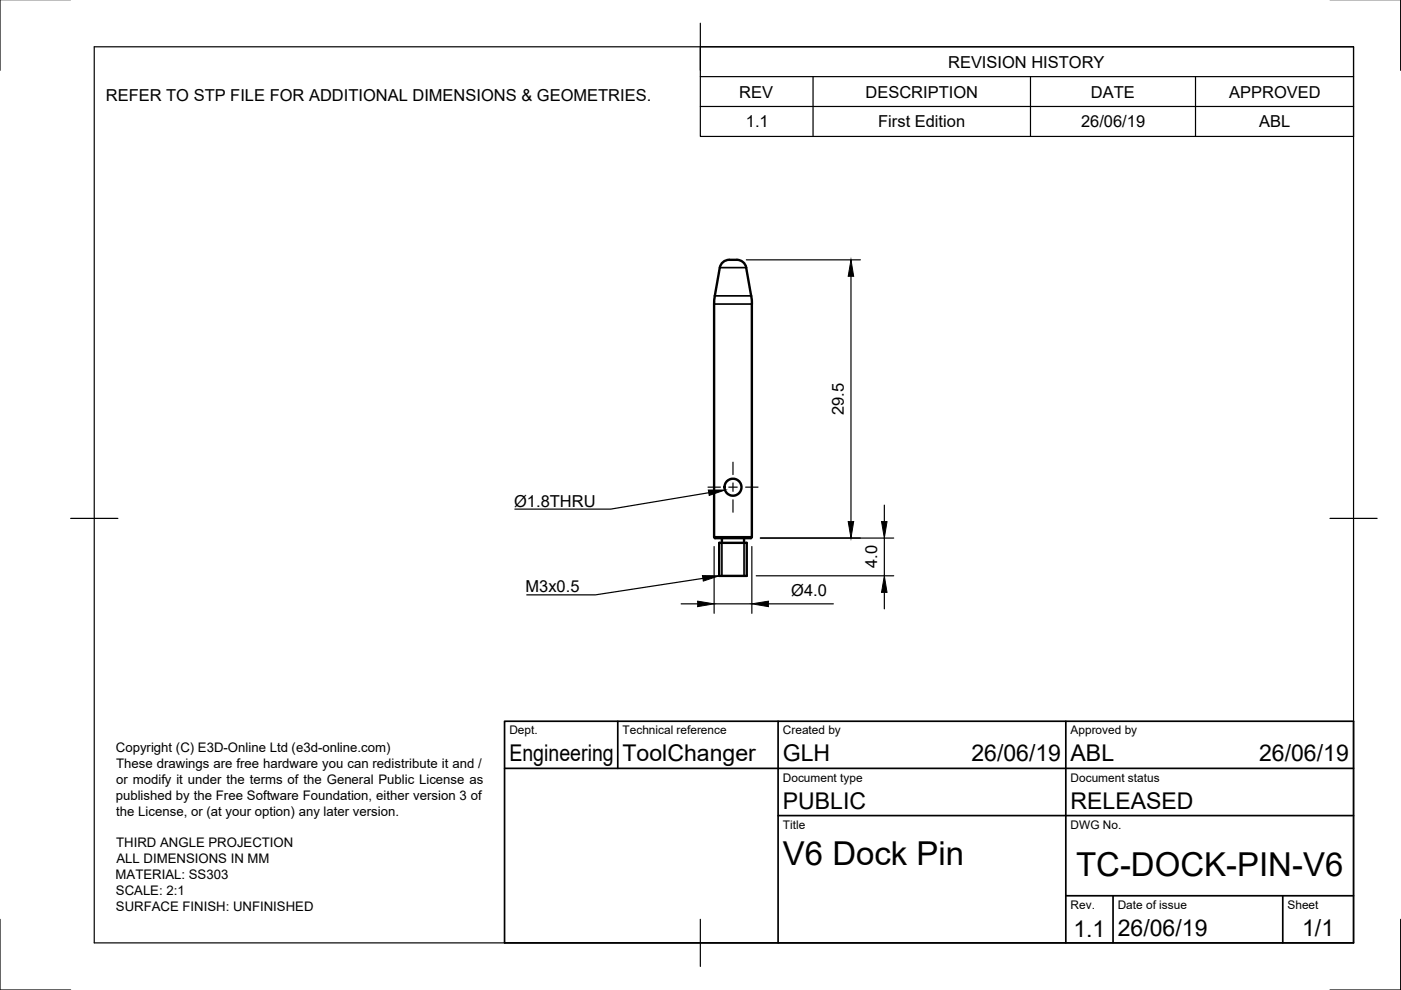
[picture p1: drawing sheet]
<svg xmlns="http://www.w3.org/2000/svg" width="297mm" height="210mm" viewBox="0 0 297 210" stroke-linecap="round" stroke-linejoin="round" font-family="sans-serif">
<!-- layer: Visible -->
<g fill="none" stroke="#000" stroke-width=".51">
<path d="M152.6 56.7l-1 6-.2 1.8v49.4h8v-49.4M154.6 55.1h1.6M154.6 55.1a2 2 0 0 0-2 1.6M156.2 55.1a2 2 0 0 1 2 1.6M158.2 56.7l1.1 6 .1 1.8M151.4 113.9l.2 .2h7.6l.2-.2M152.5 115.1h5.8v7h-5.8zM153.1 114.1v1M157.8 114.1v1"/>
<circle cx="155.4" cy="103.3" r="1.8"/>
</g>
<!-- layer: Visible Narrow -->
<path d="M152.6 56.7h5.6M151.4 64.5h8M151.6 62.7h7.7M153.1 115.1v7M157.8 115.1v7" fill="none" stroke="#000" stroke-width=".36"/>
<!-- layer: Border -->
<path d="M0 -.1v15M297 -.1v15M20 9.9h267v190h-267zM148.5 4.9v10M15 109.9h10M282 109.9h10M0 194.9v15h15M148.5 194.9v10M297 194.9v15h-15" fill="none" stroke="#000" stroke-width=".25"/>
<!-- layer: TitleBlock -->
<path d="M107 152.9h180v47h-180zM131 152.9v10M165 152.9v47M226 152.9v47M107 162.9h180M165 172.9h122M226 189.9h61M236 189.9v10M272 189.9v10" fill="none" stroke="#000" stroke-width=".36"/>
<!-- layer: BOM -->
<path d="M148.5 9.9h138.5v19h-138.5zM148.5 16.2h138.5M172.4 16.2v12.7M218.5 16.2v12.7M253.5 16.2v12.7M148.5 22.6h138.5" fill="none" stroke="#000" stroke-width=".25"/>
<!-- layer: Dimensions -->
<path d="M158.2 55.1h24.2M180.4 58.6v52M151.4 115.9v14.1M159.4 115.9v14.1M161.2 114.1h28.3M187.5 107.1v3.5M187.5 114.1v8M144.4 128h3.5M151.4 128h8M160.3 122.1h29.2M162.9 128h13.8M187.5 125.6v3.5" fill="none" stroke="#000" stroke-width=".25"/>
<path d="M180.4 55.1l.6 3.5h-1.2zM179.8 110.6h1.2l-.6 3.5zM186.9 110.6h1.2l-.6 3.5zM147.9 127.5l3.5 .5-3.5 .6zM159.4 128l3.5-.5v1.1zM187.5 122.1l.6 3.5h-1.2z" fill="#000" stroke="#000" stroke-width=".21"/>
<!-- layer: Center Lines -->
<path d="M155.4 98v2.6M150.1 103.3h2.6M154.5 103.3h1.8M155.4 102.4v1.8M155.4 106v2.6M158.1 103.3h2.6" fill="none" stroke="#000" stroke-width=".25"/>
<!-- layer: Annotations -->
<path d="M150.2 103.9h3.5l-3.3 1.1zM148.9 122l3.6 .1-3.4 1.1z" fill="#000" stroke="#000" stroke-width=".21"/>
<path d="M150.3 104.5l-20.8 3.4h-20.3M149 122.6l-22.8 3.5h-14.5" fill="none" stroke="#000" stroke-width=".25"/>
<g font-size="7">
<text x="166" y="183.4">V6 Dock Pin</text>
<text x="228.2" y="185.8">TC-DOCK-PIN-V6</text>
</g>
<g font-size="4.9">
<text x="108" y="161.4">Engineering</text>
<text x="132" y="161.4">ToolChanger</text>
<text x="166" y="161.4">GLH</text>
<text x="206" y="161.4">26/06/19</text>
<text x="227" y="161.4">ABL</text>
<text x="267" y="161.4">26/06/19</text>
<text x="166" y="171.4">PUBLIC</text>
<text x="227" y="171.4">RELEASED</text>
<text x="227.6" y="198.6">1.1</text>
<text x="237" y="198.4">26/06/19</text>
<text x="276.1" y="198.6">1/1</text>
</g>
<g font-size="3.5">
<text x="201" y="14.3">REVISION HISTORY</text>
<text x="22.4" y="21.4">REFER TO STP FILE FOR ADDITIONAL DIMENSIONS &amp; GEOMETRIES.</text>
<text x="156.7" y="20.7">REV</text>
<text x="183.5" y="20.7">DESCRIPTION</text>
<text x="231.3" y="20.7">DATE</text>
<text x="260.6" y="20.7">APPROVED</text>
<text x="158.1" y="27">1.1</text>
<text x="186.2" y="27">First Edition</text>
<text x="229.2" y="27">26/06/19</text>
<text x="267" y="27">ABL</text>
<text x="178.9" y="88" transform="rotate(-90 178.9 88)">29.5</text>
<text x="109" y="107.5">Ø1.8THRU</text>
<text x="111.4" y="125.6">M3x0.5</text>
<text x="185.9" y="120.5" transform="rotate(-90 185.9 120.5)">4.0</text>
<text x="167.8" y="126.4">Ø4.0</text>
</g>
<g font-size="2.8">
<text x="24.6" y="159.4">Copyright (C) E3D-Online Ltd (e3d-online.com)</text>
<text x="24.6" y="166.2">or modify it under the terms of the General Public License as</text>
<text x="24.6" y="162.8">These drawings are free hardware you can redistribute it and /</text>
<text x="24.5" y="169.6">published by the Free Software Foundation, either version 3 of</text>
<text x="24.7" y="172.9">the License, or (at your option) any later version.</text>
<text x="24.6" y="179.6">THIRD ANGLE PROJECTION</text>
<text x="24.7" y="183">ALL DIMENSIONS IN MM</text>
<text x="24.5" y="186.4">MATERIAL: SS303</text>
<text x="24.6" y="189.7">SCALE: 2:1</text>
<text x="24.6" y="193.1">SURFACE FINISH: UNFINISHED</text>
</g>
<g font-size="2.5">
<text x="108" y="155.7">Dept.</text>
<text x="132" y="155.7">Technical reference</text>
<text x="166" y="155.7">Created by</text>
<text x="227" y="155.7">Approved by</text>
<text x="166" y="165.7">Document type</text>
<text x="227" y="165.7">Document status</text>
<text x="166" y="175.7">Title</text>
<text x="227" y="175.7">DWG No.</text>
<text x="227" y="192.7">Rev.</text>
<text x="237" y="192.7">Date of issue</text>
<text x="273" y="192.7">Sheet</text>
</g>
</svg>
